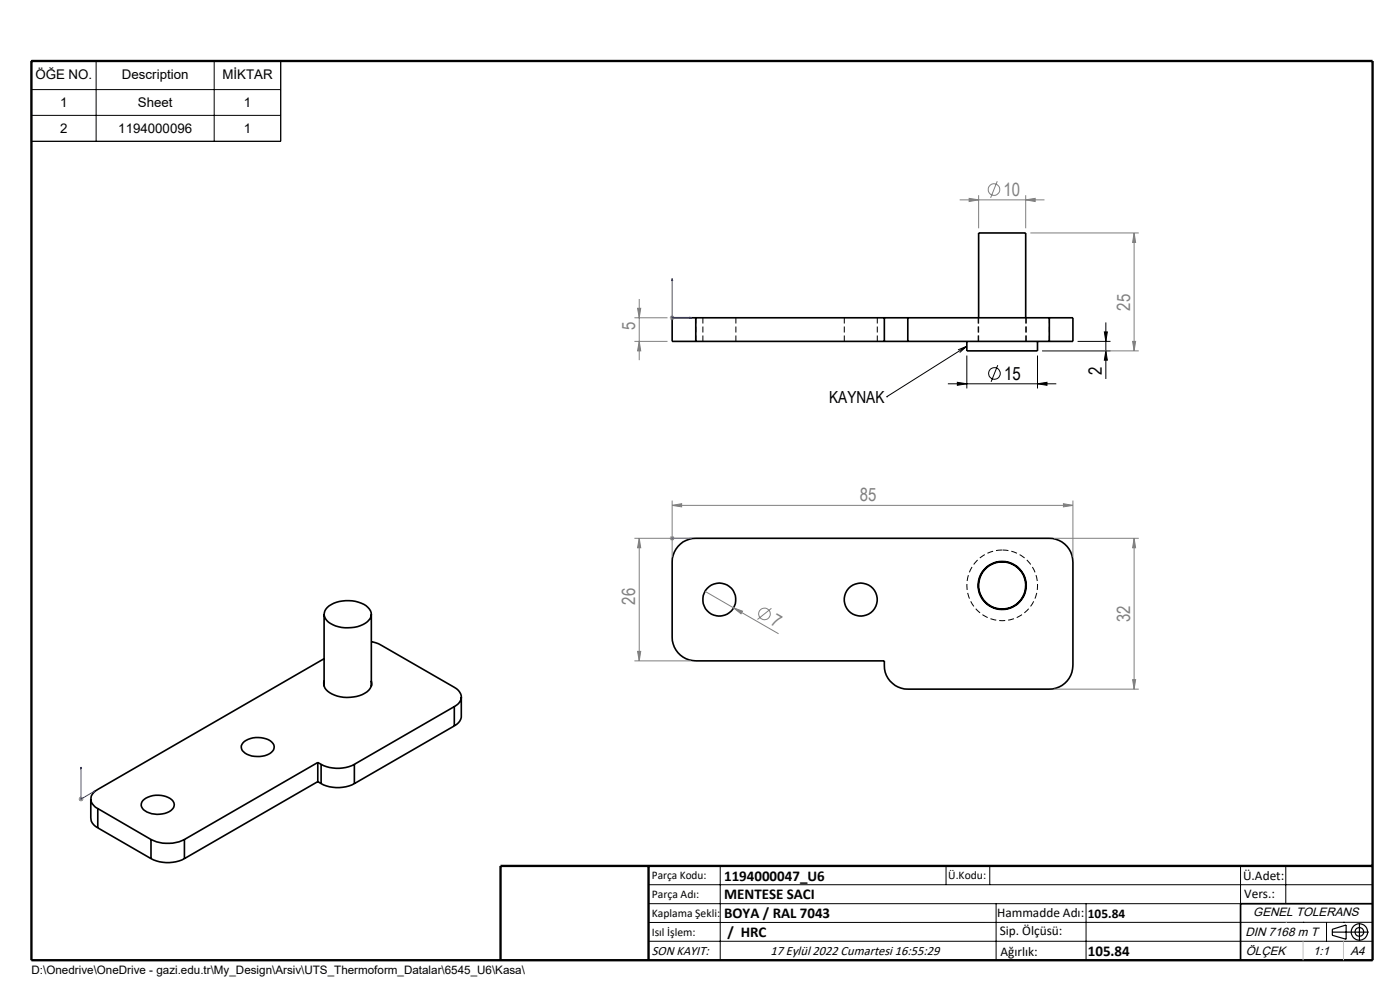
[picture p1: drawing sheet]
<svg xmlns="http://www.w3.org/2000/svg" width="297mm" height="210mm" viewBox="0 0 297 210" stroke-linecap="round" stroke-linejoin="round" font-family="sans-serif">
<g fill="none" stroke="#000" stroke-width=".35">
<path d="M147.6 67.4h-5v5h5M147.6 72.4h40M147.6 67.4h40M147.6 67.4v5M187.6 72.4h5M187.6 67.4h5M187.6 67.4v5M192.6 67.4v5M192.6 72.4h30M192.6 67.4h30M205.1 72.4v2h15v-2M207.6 67.4v-18h10v18"/>
<path d="M222.6 67.4h5v5h-5M222.6 67.4v5M144.3 115.4a5 5 0 0 1 3.3-1.2h75a5 5 0 0 1 5 5v22a5 5 0 0 1-5 5h-30a5.1 5.1 0 0 1-5-6h-40a5 5 0 0 1-5-5v-16a5 5 0 0 1 1.7-3.8zM68.8 139.7l-48.1 27.8a2.14 2.14 0 0 0-1.4 2 2.14 2.14 0 0 0 1.4 2M68.8 130.3v15.3M69.4 128.9a7.1 7.1 0 0 1 8.6-.1 1.96 1.96 0 0 1-.5 3.4 7.2 7.2 0 0 1-8.2-.6 1.82 1.82 0 0 1 .1-2.7zM78.8 136.1l2 .7 15.6 9a2.15 2.15 0 0 1 1.5 2 2.15 2.15 0 0 1-1.5 2.1M78.8 130.3v15.3M51.8 157.3a5 5 0 0 1 6.1 .4 1.62 1.62 0 0 1-1.2 2.4 5 5 0 0 1-5.3-.9 1.34 1.34 0 0 1 .4-1.9zM68.8 144.4a2.34 2.34 0 0 0 1.6 2.8 7.6 7.6 0 0 0 7.8-.8 1.87 1.87 0 0 0 .6-2M96.4 149.9l-21.2 12.2M96.4 149.9v4.1"/>
<path d="M96.4 154l-21.2 12.2M97.9 147.8v4.3a2.57 2.57 0 0 1-1.5 1.9M19.3 169.5v4.1a2.42 2.42 0 0 0 1.4 2M20.7 171.5l11.3 6.6M20.7 171.5v4.1M20.7 175.6l11.3 6.5M30.3 169.8a4.9 4.9 0 0 1 6.4 .2 1.62 1.62 0 0 1-1.2 2.4 5 5 0 0 1-5.3-1 1.24 1.24 0 0 1 .1-1.6zM32 178.1a8.1 8.1 0 0 0 7.1 0M32 178.1v4M39.1 178.1v4M67.4 161.7l.7 .4M67.4 161.7l-28.3 16.4"/>
<path d="M67.4 161.7v4.1M67.4 165.8l-28.3 16.3M67.4 165.8l.7 .4M68.1 162.1a7.7 7.7 0 0 0 7.1 0M68.1 166.2a7.7 7.7 0 0 0 7.1 0M68.1 162.1v4.1M75.2 162.1v4.1M32 182.1a7.8 7.8 0 0 0 7.1 0M291.2 191.7h-28v12"/>
<circle cx="152.6" cy="127.2" r="3.5"/>
<circle cx="182.6" cy="127.2" r="3.5"/>
<circle cx="212.6" cy="124.2" r="5.1"/>
<circle cx="212.6" cy="124.2" r="5"/>
</g>
<path d="M147.6 72.4v-5M149.1 67.4v5M156.1 72.4v-5M179.1 67.4v5M186.1 72.4v-5M207.5 67.4v5M207.6 67.4v5M217.6 72.4v-5M217.7 72.4v-5M222.6 67.4v5" fill="none" stroke="#000" stroke-width=".21" stroke-dasharray="1.3 .6" stroke-linecap="butt"/>
<path d="M212.6 116.7a7.5 7.5 0 0 1 6.6 11 7.5 7.5 0 0 1-12.8 .7 7.5 7.5 0 0 1 5.4-11.7h.8" fill="none" stroke="#000" stroke-width=".21" stroke-dasharray="1.3 .6" stroke-dashoffset="-.1" stroke-linecap="butt"/>
<g fill="none" stroke="#808080" stroke-width=".21">
<path d="M211.6 38.4l-1.5 3.6M203.6 42.4h18M205.6 42.1l2 .3-2 .3zM207.6 41.4v7M217.6 42.4l2-.3v.6zM217.6 41.4v7M218.6 49.4h23M240.6 49.4l.3 2h-.6zM240.6 49.4v25M134.6 67.4h7M134.6 72.4h7M135.3 65.4h.6l-.3 2z"/>
<path d="M135.6 72.4l.3 2h-.6zM135.6 63.4v13M142.1 67.4h1M142.2 67.1l.7 .7M142.6 66.9v1M142.9 67.1l-.7 .7M221.1 74.4h20.5M240.3 72.4h.6l-.3 2zM134.6 114.2h12M135.6 114.2l.3 2h-.6zM135.6 114.2v26M142.2 113.8l.7 .7"/>
<path d="M142.6 107.2l2-.4v.7zM142.6 106.2v12M142.6 107.2h85M142.9 113.8l-.7 .7M223.6 114.2h18M225.6 106.8l2 .4-2 .3zM227.6 106.2v12M240.6 114.2v32M240.6 114.2l.3 2h-.6zM135.3 138.2h.6l-.3 2zM149.6 125.4l15.6 9M155.6 128.9l1.9 .7-.3 .6z"/>
<path d="M163.7 129l-3 2.4M134.6 140.2h12M223.6 146.2h18M240.3 144.2h.6l-.3 2zM16.7 169.5h1M16.8 169.1l.7 .8M17.2 169v1M17.5 169.1l-.7 .8"/>
<circle cx="210.9" cy="40.2" r="1.24"/>
<circle cx="162.2" cy="130.2" r="1.23"/>
</g>
<g fill="none" stroke="#000" stroke-width=".21">
<path d="M6.7 12.8h52.8v17.2h-52.8zM6.7 19h52.8M20.4 12.8v17.2M45.4 12.8v17.2M6.7 24.5h52.8M205.1 73.4l-17 10.8M205.1 73.4l-1.5 1.4M205.1 73.4l-1.9 .8M205.1 75.4v7M211.7 77.5l-1.4 3.5M220.1 75.4v7M221.1 74.4h14.5"/>
<path d="M228.6 72.4h7M234.3 70.4h.6l-.3 2zM234.6 74.4l.3 2h-.6zM234.6 68.4v12M188.1 84.2h.1M201.1 81.4h23M203.1 81.1l2 .3-2 .3zM220.1 81.4l2-.3v.6zM137.6 187.7h153.6M137.6 191.7h153.6M137.6 199.7h153.6M152.8 183.7v20"/>
<path d="M200.7 183.7v4M210 183.7v4M211.3 191.7v12M230.4 191.7v12M263.2 183.7v20M272.8 183.7v8M276.4 195.6h.1M281.4 195.6v4.1M285 195.6h.1M291.2 195.6l-153.6 .1"/>
<circle cx="211" cy="79.2" r="1.23"/>
</g>
<g fill="none" stroke="#000" stroke-width=".25">
<path d="M282.6 197.7h7.8M282.6 197.1l3-.9v3l-3-.8zM288.4 195.8v3.8M106.2 203.7h185"/>
<circle cx="288.4" cy="197.7" r="1.74"/>
<circle cx="288.4" cy="197.7" r=".93"/>
</g>
<path d="M142.6 59.1l.1 .4h-.2zM142.6 59.1v8.3h4.2M146.3 67.3l.5 .1-.5 .1zM142.5 114.2h.2zM142.6 114.2h.1M142.6 114.2h4.2M146.8 114.2h-.5h.5M17.2 162.7l.1 .3-.2 .1zM17.2 162.7v6.8l2.9-1.7M19.8 167.9l.3-.1-.3 .3z" fill="none" stroke="#00f" stroke-width=".21"/>
<path d="M6.7 12.9h284.5v190.8h-284.5zM137.6 183.7v20M291.2 183.7h-185v20" fill="none" stroke="#000" stroke-width=".5"/>
<path d="M276.4 199.7v4M285 199.7v4" fill="none" stroke="#c0c0c0" stroke-width=".21"/>
<path d="M272.8 195.6h.1" fill="none" stroke="#c0c0c0" stroke-width=".25"/>
<g fill="#00f">
<path d="M146.3 67.3l.5 .1-.5 .1zM142.6 59.1l.1 .4h-.2z"/>
<path d="M146.3 114.2h.5zM142.5 114.2h.2z"/>
<path d="M19.8 167.9l.3-.1-.3 .3zM17.2 162.7l.1 .3-.2 .1z"/>
</g>
<g fill="#000">
<path d="M234.6 74.4l.3 2h-.6zM234.3 70.4h.6l-.3 2z"/>
<path d="M220.1 81.4l2-.3v.6zM203.1 81.1l2 .3-2 .3z"/>
</g>
<g fill="#808080">
<path d="M155.6 128.9l1.9 .7-.3 .6z"/>
<path d="M217.6 42.4l2-.3v.6zM205.6 42.1l2 .3-2 .3z"/>
<path d="M142.6 107.2l2-.4v.7zM225.6 106.8l2 .4-2 .3z"/>
<path d="M240.3 72.4h.6l-.3 2zM240.6 49.4l.3 2h-.6zM135.6 72.4l.3 2h-.6zM135.3 65.4h.6l-.3 2zM135.3 138.2h.6l-.3 2zM135.6 114.2l.3 2h-.6z"/>
<path d="M240.6 114.2l.3 2h-.6zM240.3 144.2h.6l-.3 2z"/>
</g>
<g font-size="3.9" fill="#808080">
<text x="212.9" y="41.5">10</text>
<text x="239.7" y="65.9" transform="rotate(-90 239.7 65.9)">25</text>
<text x="134.7" y="70" transform="rotate(-90 134.7 70)">5</text>
<text x="182.4" y="106.3">85</text>
<text x="134.7" y="128.3" transform="rotate(-90 134.7 128.3)">26</text>
<text x="239.7" y="131.9" transform="rotate(-90 239.7 131.9)">32</text>
<text x="163.3" y="132.4" transform="rotate(30 163.3 132.4)">7</text>
</g>
<g font-size="3.9">
<text x="213" y="80.5">15</text>
<text x="233.7" y="79.5" transform="rotate(-90 233.7 79.5)">2</text>
</g>
<text font-size="3.5" x="175.9" y="85.5">KAYNAK</text>
<g font-size="3.2">
<text x="153.6" y="190.8">MENTESE SACI</text>
<text x="153.6" y="186.8">1194000047_U6</text>
<text x="153.6" y="194.8">BOYA / RAL 7043</text>
<text x="154.3" y="198.8">/ HRC</text>
<text x="230.8" y="202.8">105.84</text>
</g>
<g font-size="2.8">
<text x="7.5" y="16.7">ÖĞE NO.</text>
<text x="25.9" y="16.7">Description</text>
<text x="47.2" y="16.7">MİKTAR</text>
<text x="12.8" y="22.8">1</text>
<text x="29.2" y="22.8">Sheet</text>
<text x="51.7" y="22.8">1</text>
<text x="12.8" y="28.3">2</text>
<text x="25.1" y="28.3">1194000096</text>
<text x="51.7" y="28.3">1</text>
<text x="263.7" y="186.7">Ü.Adet:</text>
<text x="263.9" y="190.5">Vers.:</text>
<text x="211.5" y="194.5">Hammadde Adı:</text>
<text x="230.8" y="194.7">105.84</text>
<text x="138.3" y="202.6">SON KAYIT:</text>
<text x="163.5" y="202.6">17 Eylül 2022 Cumartesi 16:55:29</text>
<text x="212.1" y="198.4">Sip. Ölçüsü:</text>
<text x="212.2" y="202.7">Ağırlık:</text>
</g>
<g font-size="2.6">
<text x="265.9" y="194.4">GENEL TOLERANS</text>
<text x="264.2" y="198.5">DIN 7168 m T</text>
<text x="264.3" y="202.6">ÖLÇEK</text>
<text x="278.5" y="202.6">1:1</text>
<text x="286.5" y="202.6">A4</text>
</g>
<g font-size="2.5">
<text x="138.3" y="186.4">Parça Kodu:</text>
<text x="138.3" y="190.5">Parça Adı:</text>
<text x="201.2" y="186.5">Ü.Kodu:</text>
<text x="138.3" y="194.5">Kaplama Şekli:</text>
<text x="138.3" y="198.6">Isıl İşlem:</text>
<text x="6.7" y="206.7">D:\Onedrive\OneDrive - gazi.edu.tr\My_Design\Arsiv\UTS_Thermoform_Datalar\6545_U6\Kasa\</text>
</g>
</svg>
